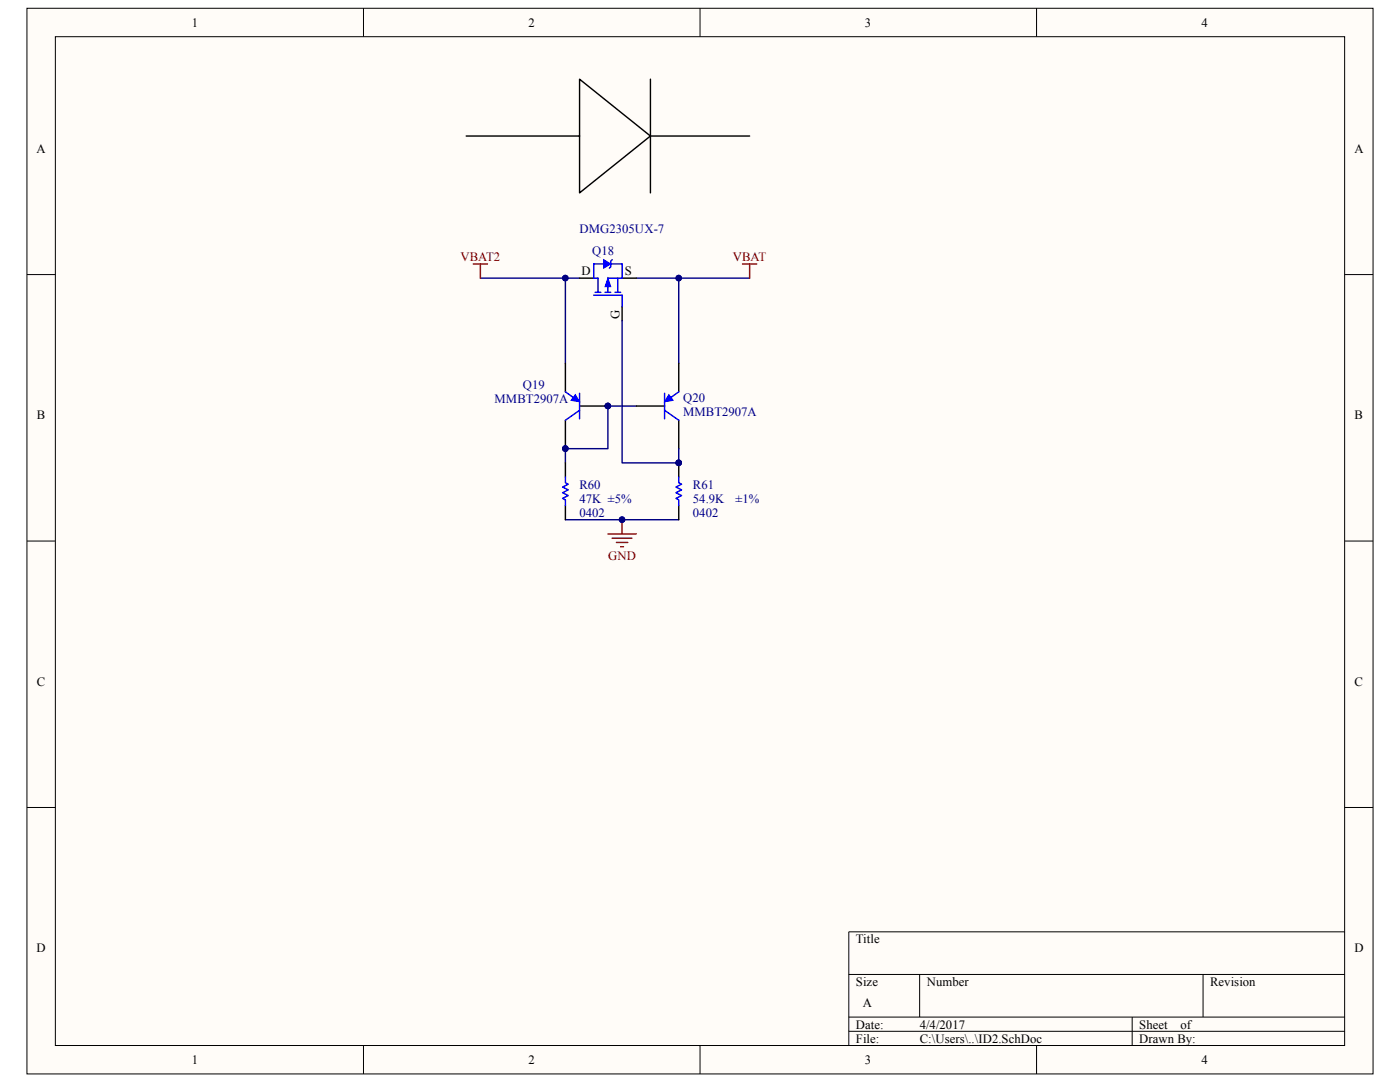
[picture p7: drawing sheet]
<svg xmlns="http://www.w3.org/2000/svg" width="279mm" height="216mm" viewBox="0 0 279 216" stroke-linecap="round" stroke-linejoin="round" font-family="sans-serif">
<path d="M5.4 1.7h268.6v212.6h-268.6z" fill="#fffcf8"/>
<path d="M5.4 1.7h268.6v212.6h-268.6z" fill="none" stroke="#000" stroke-width=".2"/>
<path d="M11.1 7.4h257.3v201.2h-257.3z" fill="#fffcf8"/>
<g fill="none" stroke="#000" stroke-width=".2">
<path d="M11 7.3h257.4v201.3h-257.4zM72.5 1.6v5.7M139.7 1.6v5.7M206.9 1.6v5.7M5.4 54.8h5.6M268.4 54.8h5.6M5.4 108h5.6M268.4 108h5.6M5.4 161.1h5.6M268.4 161.1h5.6M169.4 194.4h99M183.5 194.4v8.5"/>
<path d="M240.1 194.4v8.5M268.4 185.9h-99v22.7M72.5 208.6v5.7M139.7 208.6v5.7M169.4 202.9h99M169.4 205.8h99M206.9 208.6v5.7M226 202.9v5.7"/>
</g>
<path d="M95.9 55.5h16.9M115.7 55.5h-2.9v17M127 55.5h8.5v17M135.5 55.5h14.1M127 81h-5.7v8.5h-8.5v2.9M112.8 103.7h22.7" fill="none" stroke="#000080" stroke-width=".28"/>
<g fill="#000080" stroke="#000080" stroke-width=".2">
<circle cx="135.4" cy="55.5" r=".55"/>
<circle cx="112.8" cy="55.5" r=".55"/>
<circle cx="124.1" cy="103.7" r=".55"/>
<circle cx="121.3" cy="81" r=".55"/>
<circle cx="112.8" cy="89.5" r=".55"/>
</g>
<path d="M115.7 55.5h2.8M124.2 55.5h2.8M124.2 61.2v2.8" fill="none" stroke="#000" stroke-width=".28"/>
<path d="M118.5 58.9h5.7v2.3M118.8 58.3h1.1M119.3 55.5v2.8M120.5 52.7h-2v2.8M120.8 58.3h1.1M121.9 52.7h2.3v2.8h-2.9v2.8M122.7 58.3h1.2M123.3 55.5v2.8" fill="none" stroke="#00f" stroke-width=".28"/>
<path d="M120.5 51.8l1.4 .9-1.4 .8z" fill="#00f"/>
<path d="M120.5 51.8l1.4 .9-1.4 .8z" fill="none" stroke="#00f" stroke-width=".2"/>
<path d="M118.5 55.5h.8M122.2 51.8l-.3 .3v1.1l-.3 .3" fill="none" stroke="#00f" stroke-width=".28"/>
<path d="M121.3 55.5l.6 1.7h-1.1z" fill="#00f"/>
<path d="M121.3 55.5l.6 1.7h-1.1z" fill="none" stroke="#00f" stroke-width=".2"/>
<path d="M135.5 72.5v5.7M127 81h5.6M135.5 83.9v5.6" fill="none" stroke="#000" stroke-width=".28"/>
<path d="M132.6 78.5v5.1M135.5 78.2l-2 1.4M132.6 81.9l2.9 2" fill="none" stroke="#00f" stroke-width=".28"/>
<path d="M133.5 78.8l.8 1.1-1.7 .3z" fill="#00f"/>
<path d="M133.5 78.8l.8 1.1-1.7 .3z" fill="none" stroke="#00f" stroke-width=".2"/>
<path d="M112.8 72.5v5.7M112.8 83.9v5.6M115.7 81h5.6" fill="none" stroke="#000" stroke-width=".28"/>
<g fill="#000080" stroke="#000080" stroke-width=".2">
<circle cx="112.8" cy="89.5" r=".55"/>
<circle cx="121.3" cy="81" r=".55"/>
</g>
<path d="M112.8 78.2l2 1.4M115.7 78.5v5.1M115.7 81.9l-2.9 2" fill="none" stroke="#00f" stroke-width=".28"/>
<path d="M114.8 78.8l.9 1.4-1.7-.3z" fill="#00f"/>
<path d="M114.8 78.8l.9 1.4-1.7-.3z" fill="none" stroke="#00f" stroke-width=".2"/>
<g fill="#000080" stroke="#000080" stroke-width=".2">
<circle cx="112.8" cy="89.5" r=".55"/>
<circle cx="121.3" cy="81" r=".55"/>
<circle cx="135.4" cy="92.3" r=".55"/>
<circle cx="124.1" cy="103.7" r=".55"/>
</g>
<path d="M124.2 64v28.4h11.3v-2.9" fill="none" stroke="#000080" stroke-width=".28"/>
<path d="M94.5 52.7h2.8M95.9 52.7v2.8M148.2 52.7h2.8M149.6 52.7v2.8M121.3 106.5h5.7M122.2 107.4h3.9M123 108.2h2.3M123.9 109.1h.5M124.2 103.7v2.8" fill="none" stroke="#800000" stroke-width=".28"/>
<path d="M129.8 15.8v22.7M93 27.1h22.7v11.4l14.1-11.4-14.1-11.3v11.3M129.8 27.1h19.8M112.8 92.4v2.8M135.5 92.4v2.8M112.8 100.9v2.8M135.5 100.9v2.8" fill="none" stroke="#000" stroke-width=".28"/>
<path d="M112.8 95.2v1.1l.6 .3-1.1 .6 1.1 .6-1.1 .5 1.1 .6-1.1 .6 .5 .2v1.2M135.5 95.2v1.1l.5 .3-1.1 .6 1.1 .6-1.1 .5 1.1 .6-1.1 .6 .6 .2v1.2" fill="none" stroke="#00f" stroke-width=".28"/>
<g font-size="2.5">
<text x="38.3" y="5.3">1</text>
<text x="105.5" y="5.3">2</text>
<text x="172.6" y="5.3">3</text>
<text x="239.8" y="5.3">4</text>
<text x="7.3" y="30.5">A</text>
<text x="270.3" y="30.5">A</text>
<text x="116.1" y="54.9">D</text>
<text x="124.7" y="54.9">S</text>
<text x="123.6" y="63.6" transform="rotate(-90 123.6 63.6)">G</text>
<text x="7.4" y="83.6">B</text>
<text x="270.3" y="83.6">B</text>
<text x="7.4" y="136.8">C</text>
<text x="270.3" y="136.8">C</text>
<text x="7.3" y="190">D</text>
<text x="170.8" y="188.2">Title</text>
<text x="270.3" y="190">D</text>
<text x="170.8" y="196.7">Size</text>
<text x="184.9" y="196.7">Number</text>
<text x="241.5" y="196.7">Revision</text>
<text x="172.2" y="201">A</text>
<text x="170.8" y="205.2">Date:</text>
<text x="170.8" y="208.1">File:</text>
<text x="183.5" y="205.2">4/4/2017</text>
<text x="183.5" y="208.1">C:\Users\..\ID2.SchDoc</text>
<text x="227.4" y="205.2">Sheet</text>
<text x="227.4" y="208.1">Drawn By:</text>
<text x="235.6" y="205.2">of</text>
<text x="38.3" y="212.3">1</text>
<text x="105.5" y="212.3">2</text>
<text x="172.6" y="212.3">3</text>
<text x="239.8" y="212.3">4</text>
</g>
<g font-size="2.5" fill="#000080">
<text x="115.6" y="46.4">DMG2305UX-7</text>
<text x="118.2" y="51">Q18</text>
<text x="104.3" y="77.6">Q19</text>
<text x="98.7" y="80.5">MMBT2907A</text>
<text x="136.3" y="80.2">Q20</text>
<text x="136.3" y="83">MMBT2907A</text>
<text x="115.6" y="97.5">R60</text>
<text x="115.6" y="100.3">47K ±5%</text>
<text x="138.3" y="97.5">R61</text>
<text x="138.3" y="100.3">54.9K</text>
<text x="146.8" y="100.3">±1%</text>
<text x="115.6" y="103.2">0402</text>
<text x="138.3" y="103.2">0402</text>
</g>
<g font-size="2.5" fill="#800000">
<text x="91.9" y="52.1">VBAT2</text>
<text x="146.3" y="52.1">VBAT</text>
<text x="121.4" y="111.7">GND</text>
</g>
</svg>
